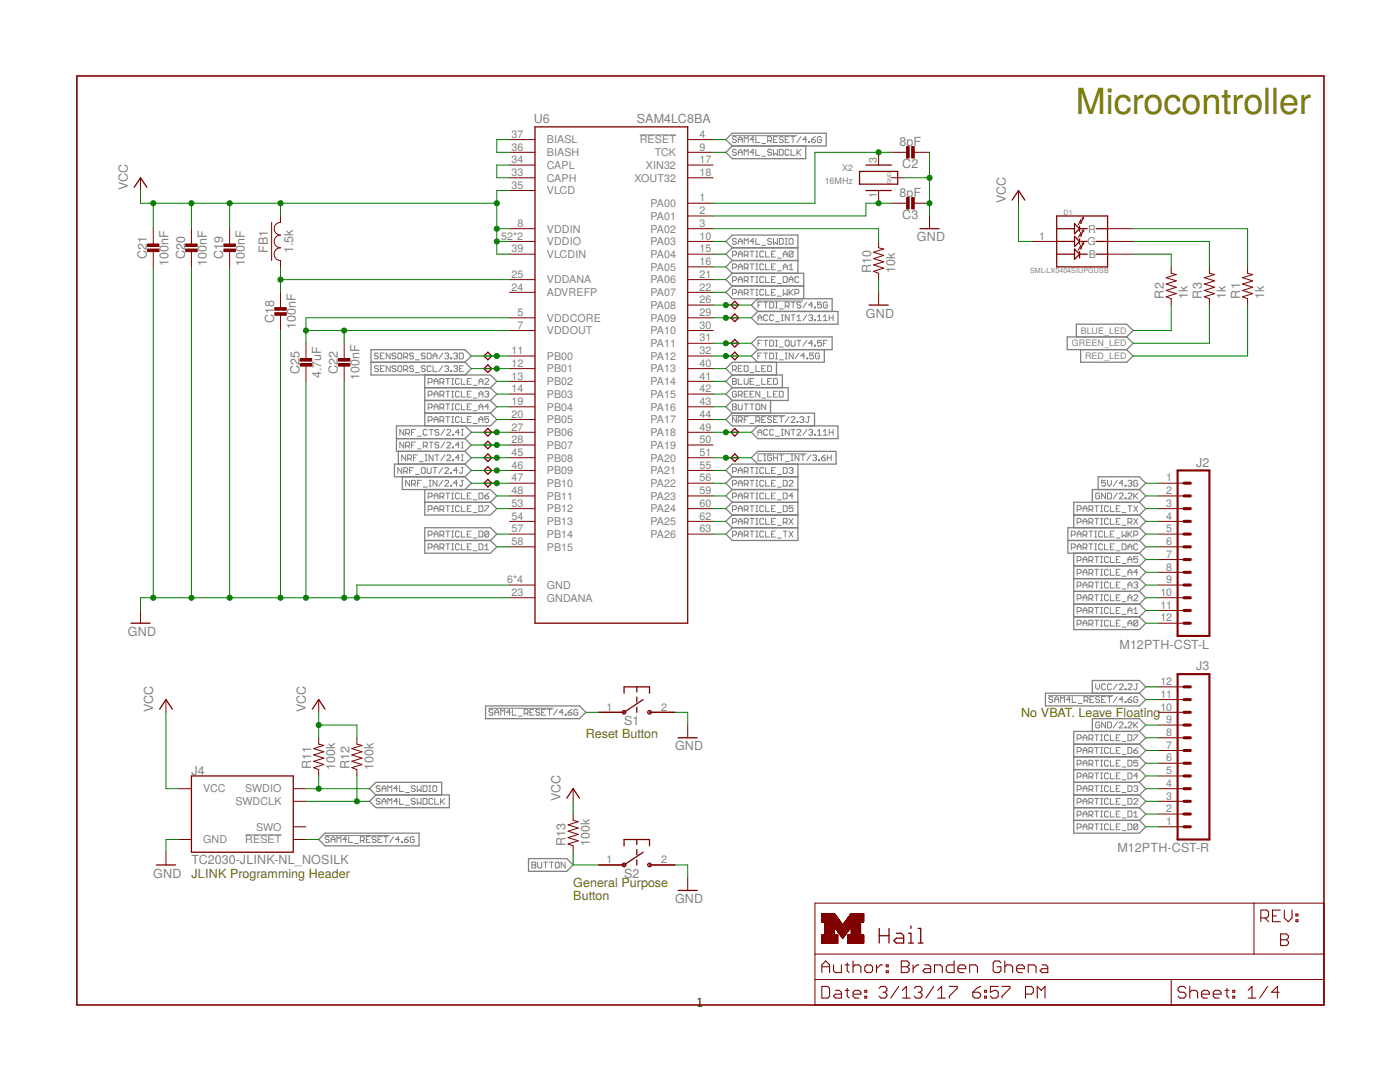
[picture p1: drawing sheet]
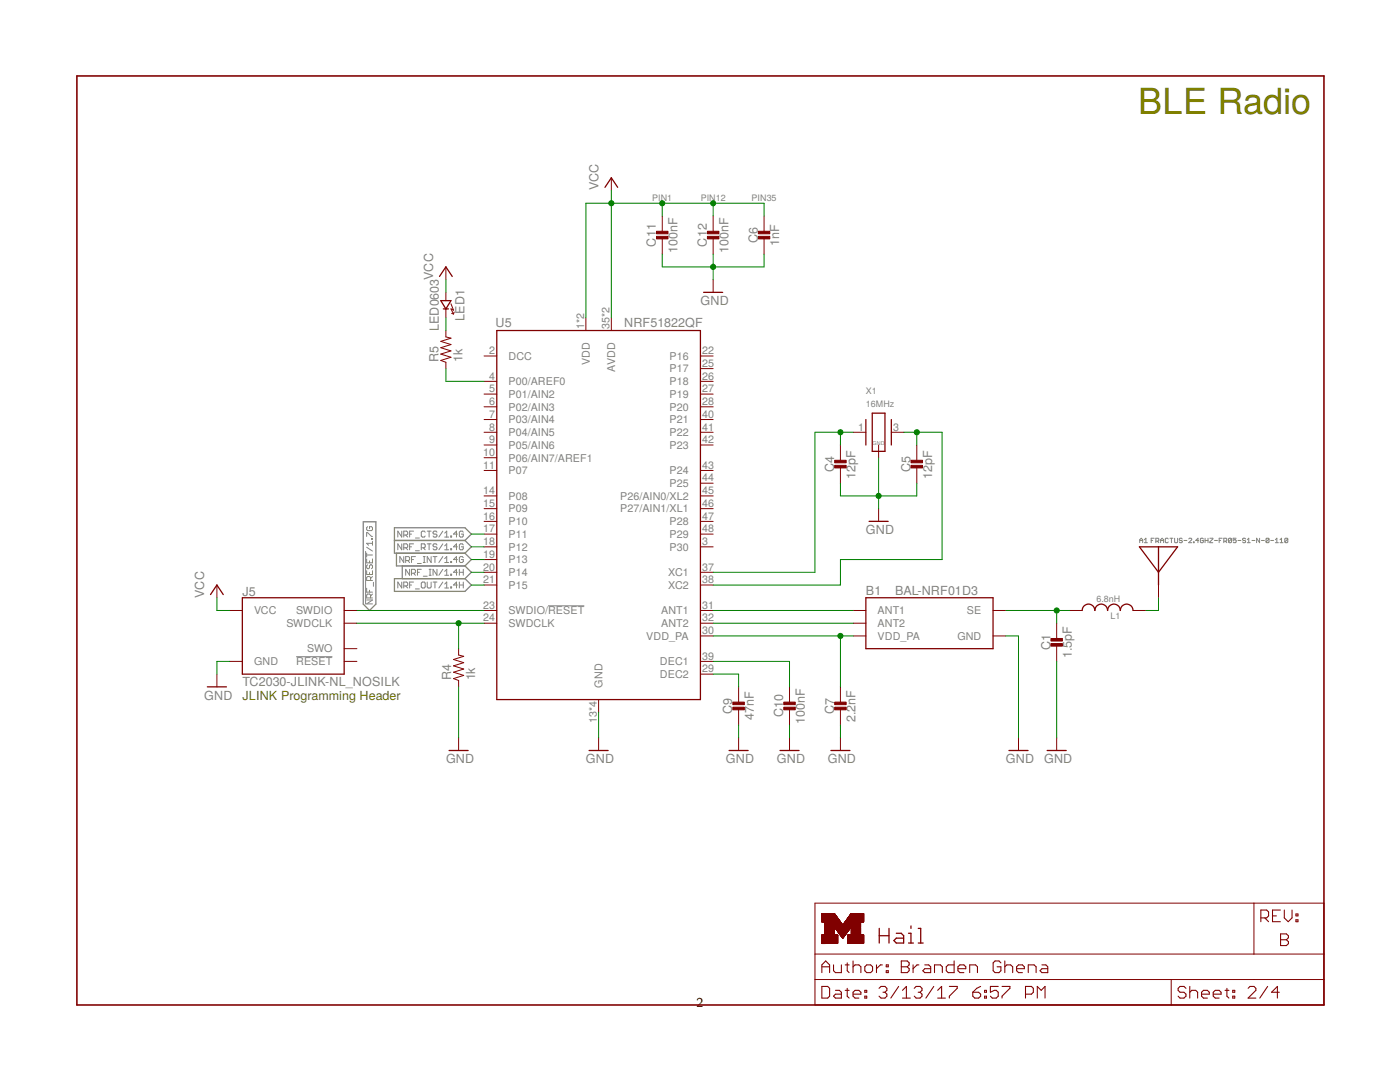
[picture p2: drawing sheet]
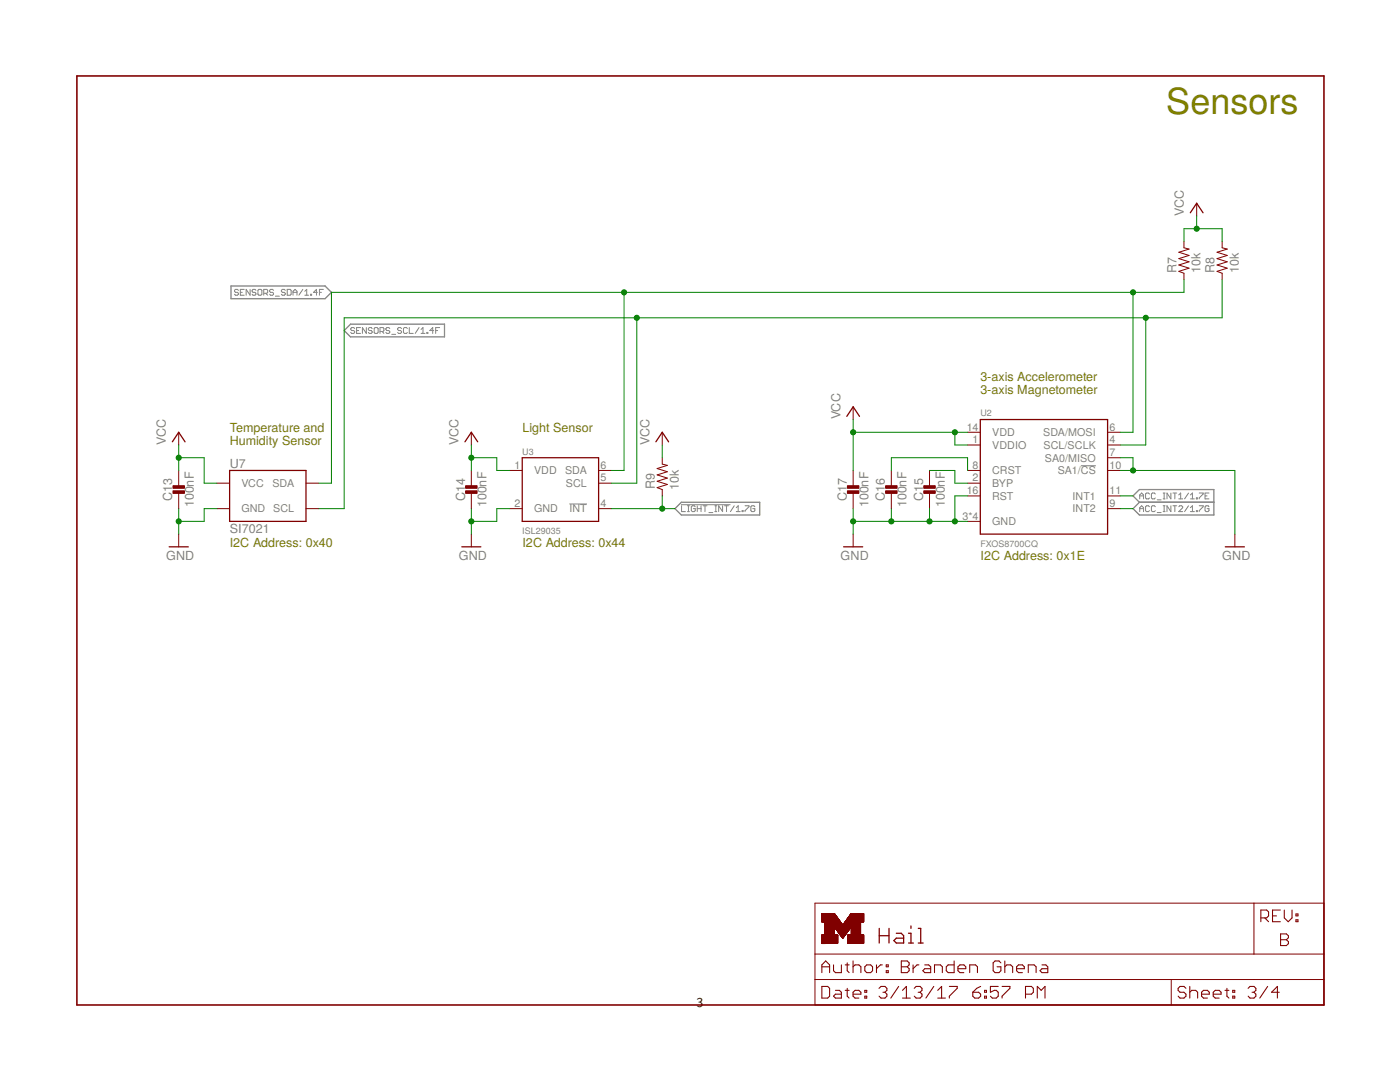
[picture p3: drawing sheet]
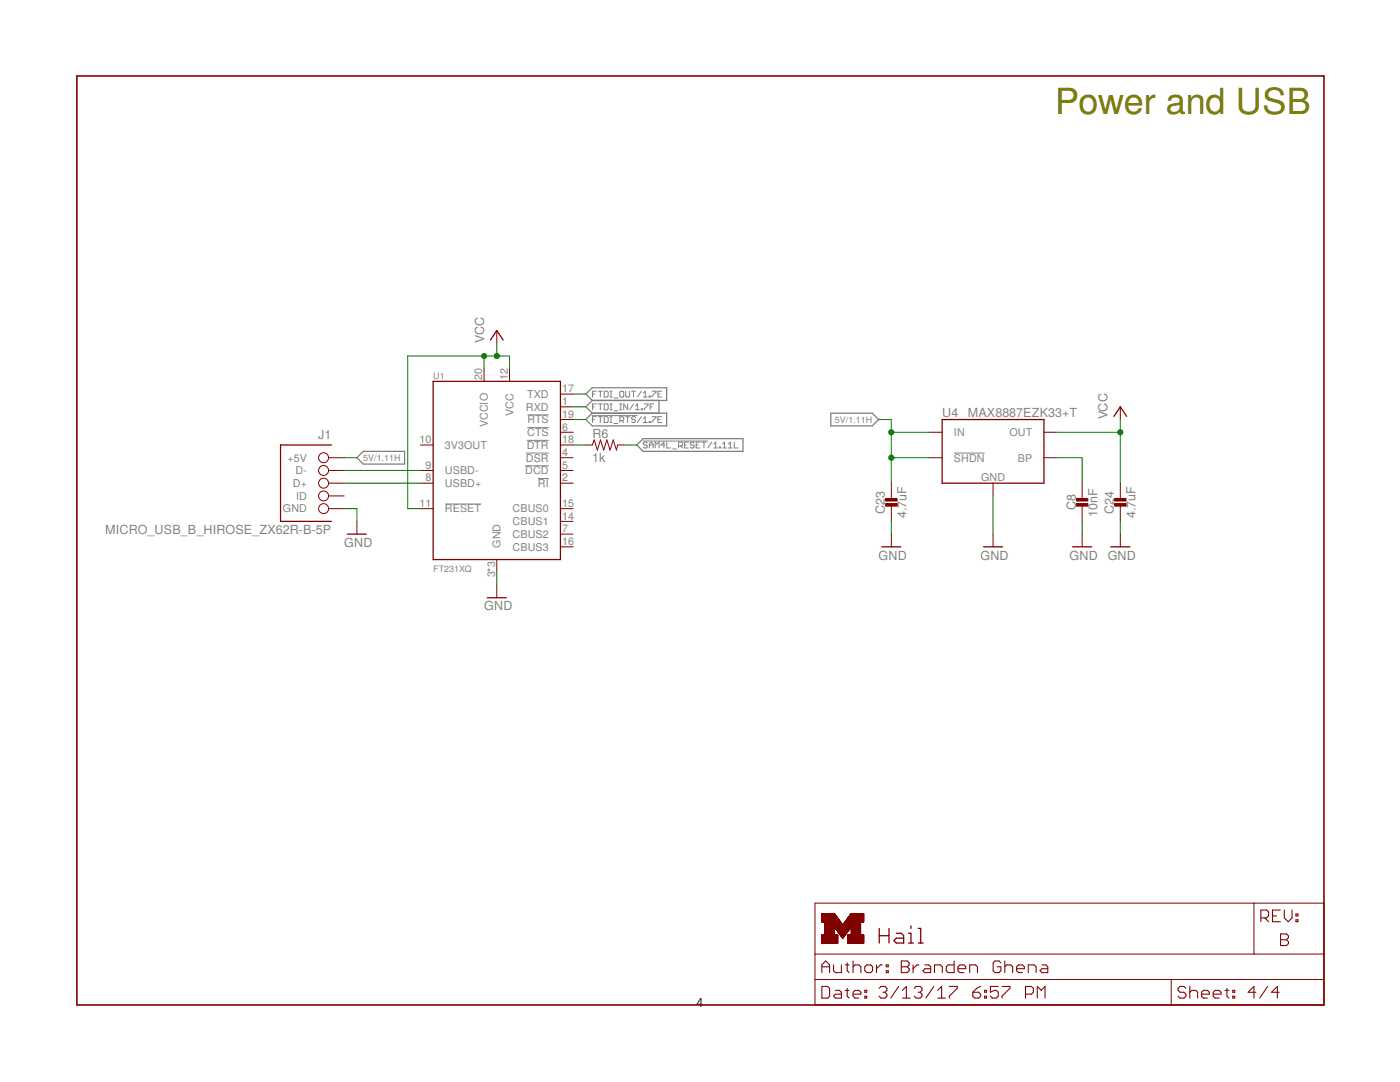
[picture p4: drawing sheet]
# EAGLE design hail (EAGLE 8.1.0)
AUTHOR: Branden Ghena; REV: B; TITLE: Hail

## Sheet 1 of 4: Microcontroller
FRAME4 (LETTER_L_UMICH): HEIGHT: 8.5in; WIDTH: 11in
FRAME5 (LETTER_L_UMICH): HEIGHT: 8.5in; WIDTH: 11in

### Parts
C2  8pF  CAPACITOR0402_CAP  [0402_CAP]
C3  8pF  CAPACITOR0402_CAP  [0402_CAP]
C18  100nF  CAPACITOR0402_CAP  [0402_CAP]
C19  100nF  CAPACITOR0402_CAP  [0402_CAP]
C20  100nF  CAPACITOR0402_CAP  [0402_CAP]
C21  100nF  CAPACITOR0402_CAP  [0402_CAP]
C22  100nF  CAPACITOR0402_CAP  [0402_CAP]
C25  4.7uF  CAPACITOR0402_CAP  [0402_CAP]
D1  SML-LX0404SIUPGUSB  [1MM_SQ_4PAD]
FB1  1.5k  FERRITE_BEAD0402  [0402_CAP]
J2  M12PTH-CST-L  [1X12-CASTELLATED]
J3  M12PTH-CST-R  [1X12-CASTELLATED]
J4  TC2030-JLINK-NL_NOSILK  [TC2030-IDC-NL_NOSILK]
R1  1k  RESISTOR0402_RES  [0402_RES]
R2  1k  RESISTOR0402_RES  [0402_RES]
R3  1k  RESISTOR0402_RES  [0402_RES]
R10  10k  RESISTOR0402_RES  [0402_RES]
R11  100k  RESISTOR0402_RES  [0402_RES]
R12  100k  RESISTOR0402_RES  [0402_RES]
R13  100k  RESISTOR0402_RES  [0402_RES]
S1  B3U-1000P  [B3U-1000P]
S2  B3U-1000P  [B3U-1000P]
TP1  TPB1,27  [B1,27]
TP2  TPB1,27  [B1,27]
TP3  TPB1,27  [B1,27]
TP4  TPB1,27  [B1,27]
TP5  TPB1,27  [B1,27]
TP6  TPB1,27  [B1,27]
TP7  TPB1,27  [B1,27]
TP8  TPB1,27  [B1,27]
TP9  TPB1,27  [B1,27]
TP10  TPB1,27  [B1,27]
TP11  TPB1,27  [B1,27]
TP12  TPB1,27  [B1,27]
TP13  TPB1,27  [B1,27]
U6  SAM4LC8BA  [QFN-64-9MM]
X2  16MHz  FH1600015  [FHXXX]

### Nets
5V: J2.1 ; also sheet 4
!FTDI_RTS: TP11.TP U6.26(PA08) ; also sheet 4
!LIGHT_INT: TP10.TP U6.51(PA20) ; also sheet 3
!NRF_RESET: U6.44(PA17) ; also sheet 2
!SAM4L_RESET: J3.11 J4.3(!RESET) S1.1 U6.4(!RESET) ; also sheet 4
ACC_INT1: TP8.TP U6.29(PA09) ; also sheet 3
ACC_INT2: TP9.TP U6.49(PA18) ; also sheet 3
BLUE_LED: R2.1 U6.41(PA14)
BUCK/LDO_N1: R10.2 U6.3(PA02)
BUTTON: R13.1 S2.1 U6.43(PA16)
FTDI_IN: TP13.TP U6.32(PA12) ; also sheet 4
FTDI_OUT: TP12.TP U6.31(PA11) ; also sheet 4
GND: C2.2 C3.2 C18.2 C19.2 C20.2 C21.2 C22.2 C25.2 J2.2 J3.9 J4.5(GND) R10.1 S1.2 S2.2 U6.6(GND) U6.23(GNDANA) U6.38(GND) U6.64(GND) U6.GND X2.2(GND) X2.4(GND) ; also sheet 2,3,4
GREEN_LED: R3.1 U6.42(PA15)
N$7: D1.3(B) R2.2
N$8: D1.4(G) R3.2
N$9: D1.2(R) R1.2
N$15: U6.36(BIASH) U6.37(BIASL)
N$18: U6.33(CAPH) U6.34(CAPL)
N$20: C18.1 FB1.1 U6.25(VDDANA)
N$22: C22.1 C25.1 U6.5(VDDCORE) U6.7(VDDOUT)
NRF_CTS: TP1.TP U6.27(PB06) ; also sheet 2
NRF_IN: TP5.TP U6.47(PB10) ; also sheet 2
NRF_INT: TP3.TP U6.45(PB08) ; also sheet 2
NRF_OUT: TP4.TP U6.46(PB09) ; also sheet 2
NRF_RTS: TP2.TP U6.28(PB07) ; also sheet 2
PARTICLE_A0: J2.12 U6.15(PA04)
PARTICLE_A1: J2.11 U6.16(PA05)
PARTICLE_A2: J2.10 U6.13(PB02)
PARTICLE_A3: J2.9 U6.14(PB03)
PARTICLE_A4: J2.8 U6.19(PB04)
PARTICLE_A5: J2.7 U6.20(PB05)
PARTICLE_D0: J3.1 U6.57(PB14)
PARTICLE_D1: J3.2 U6.58(PB15)
PARTICLE_D2: J3.3 U6.56(PA22)
PARTICLE_D3: J3.4 U6.55(PA21)
PARTICLE_D4: J3.5 U6.59(PA23)
PARTICLE_D5: J3.6 U6.60(PA24)
PARTICLE_D6: J3.7 U6.48(PB11)
PARTICLE_D7: J3.8 U6.53(PB12)
PARTICLE_DAC: J2.6 U6.21(PA06)
PARTICLE_RX: J2.4 U6.62(PA25)
PARTICLE_TX: J2.3 U6.63(PA26)
PARTICLE_WKP: J2.5 U6.22(PA07)
RED_LED: R1.1 U6.40(PA13)
SAM4L_SWDCLK: J4.4(SWDCLK) R12.1 U6.9(TCK)
SAM4L_SWDIO: J4.2(SWDIO) R11.1 U6.10(PA03)
SAM4L_XIN1: C2.1 U6.1(PA00) X2.3
SAM4L_XOUT1: C3.1 U6.2(PA01) X2.1
SENSORS_SCL: TP7.TP U6.12(PB01) ; also sheet 3
SENSORS_SDA: TP6.TP U6.11(PB00) ; also sheet 3
VCC: C19.1 C20.1 C21.1 D1.1(VDD) FB1.2 J3.12 J4.1(VCC) R11.2 R12.2 R13.2 U6.8(VDDIN) U6.35(VLCD) U6.39(VLCDIN) U6.52(VDDIO) U6.61(VDDIO) ; also sheet 2,3,4
Unconnected: J3.10 J4.6(SWO) U6.17(XIN32) U6.18(XOUT32) U6.30(PA10) U6.50(PA19) U6.54(PB13)

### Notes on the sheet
- Microcontroller
- No VBAT. Leave Floating
- Reset Button
- JLINK Programming Header
- General Purpose
  Button

## Sheet 2 of 4: BLE Radio
FRAME2 (LETTER_L_UMICH): HEIGHT: 8.5in; WIDTH: 11in
FRAME3 (LETTER_L_UMICH): HEIGHT: 8.5in; TITLE: Hail; WIDTH: 11in

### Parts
A1  FRACTUS-2.4GHZ-FR05-S1-N-0-110  [FRACTUS-ANTENNA-FR05-S1-N-0-110]
B1  BAL-NRF01D3  [BAL-NRF01D3]
C1  1.5pF  CAPACITOR0402_CAP  [0402_CAP]
C4  12pF  CAPACITOR0402_CAP  [0402_CAP]
C5  12pF  CAPACITOR0402_CAP  [0402_CAP]
C6  1nF  CAPACITOR0402_CAP  [0402_CAP]
C7  2.2nF  CAPACITOR0402_CAP  [0402_CAP]
C9  47nF  CAPACITOR0402_CAP  [0402_CAP]
C10  100nF  CAPACITOR0402_CAP  [0402_CAP]
C11  100nF  CAPACITOR0402_CAP  [0402_CAP]
C12  100nF  CAPACITOR0402_CAP  [0402_CAP]
J5  TC2030-JLINK-NL_NOSILK  [TC2030-IDC-NL_NOSILK]
L1  6.8nH  INDUCTOR0402  [0402_CAP]
LED1  LED0603  [LED-0603]
R4  1k  RESISTOR0402_RES  [0402_RES]
R5  1k  RESISTOR0402_RES  [0402_RES]
U5  NRF51822QF  [QFN-48-6MM]
X1  16MHz  TXC-8Y  [TXC-8Y]

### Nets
!NRF_RESET: J5.2(SWDIO) U5.23(SWDIO/!RESET) ; also sheet 1
GND: B1.GND C1.2 C4.2 C5.2 C6.2 C7.2 C9.2 C10.2 C11.2 C12.2 J5.5(GND) R4.1 U5.13(GND) U5.33(GND) U5.34(GND) U5.GND X1.2(GND) X1.4(GND) ; also sheet 1,3,4
N$3: C10.1 U5.39(DEC1)
N$4: C9.1 U5.29(DEC2)
N$6: J5.4(SWDCLK) R4.2 U5.24(SWDCLK)
N$10: R5.1 U5.4(P00/AREF0)
N$11: LED1.C(CATHODE) R5.2
N$12: B1.ANT1 U5.31(ANT1)
N$13: B1.VCC(VDD_PA) C7.1 U5.30(VDD_PA)
N$14: B1.ANT2 U5.32(ANT2)
N$16: C4.1 U5.37(XC1) X1.1
N$17: C5.1 U5.38(XC2) X1.3
N$19: B1.SE C1.1 L1.1
N$21: A1.ANT(ANTENNA) L1.2
NRF_CTS: U5.17(P11) ; also sheet 1
NRF_IN: U5.20(P14) ; also sheet 1
NRF_INT: U5.19(P13) ; also sheet 1
NRF_OUT: U5.21(P15) ; also sheet 1
NRF_RTS: U5.18(P12) ; also sheet 1
VCC: C6.1 C11.1 C12.1 J5.1(VCC) LED1.A(ANODE) U5.1(VDD) U5.12(VDD) U5.35(AVDD) U5.36(AVDD) ; also sheet 1,3,4
Unconnected: J5.3(!RESET) J5.6(SWO) U5.2(DCC) U5.3(P30) U5.5(P01/AIN2) U5.6(P02/AIN3) U5.7(P03/AIN4) U5.8(P04/AIN5) U5.9(P05/AIN6) U5.10(P06/AIN7/AREF1) U5.11(P07) U5.14(P08) U5.15(P09) U5.16(P10) U5.22(P16) U5.25(P17) U5.26(P18) U5.27(P19) U5.28(P20) U5.40(P21) U5.41(P22) U5.42(P23) U5.43(P24) U5.44(P25) U5.45(P26/AIN0/XL2) U5.46(P27/AIN1/XL1) U5.47(P28) U5.48(P29)

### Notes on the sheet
- BLE Radio
- PIN1 | PIN12 | PIN35
- JLINK Programming Header

## Sheet 3 of 4: Sensors
FRAME6 (LETTER_L_UMICH): HEIGHT: 8.5in; TITLE: Hail; WIDTH: 11in

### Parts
C13  100nF  CAPACITOR0402_CAP  [0402_CAP]
C14  100nF  CAPACITOR0402_CAP  [0402_CAP]
C15  100nF  CAPACITOR0402_CAP  [0402_CAP]
C16  100nF  CAPACITOR0402_CAP  [0402_CAP]
C17  100nF  CAPACITOR0402_CAP  [0402_CAP]
R7  10k  RESISTOR0402_RES  [0402_RES]
R8  10k  RESISTOR0402_RES  [0402_RES]
R9  10k  RESISTOR0402_RES  [0402_RES]
U2  FXOS8700CQ  [QFN-16-3MM]
U3  ISL29035  [ODFN-6-1.5MMX1.6MM]
U7  SI7021  [DFN-6/3MM]

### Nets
!LIGHT_INT: R9.1 U3.4(!INT) ; also sheet 1
ACC_INT1: U2.11(INT1) ; also sheet 1
ACC_INT2: U2.9(INT2) ; also sheet 1
GND: C13.2 C14.2 C15.2 C16.2 C17.2 U2.3(GND) U2.5(GND) U2.7(SA0/MISO) U2.10(SA1/!CS) U2.12(GND) U2.13(GND) U2.16(RST) U3.2(GND) U7.2(GND) ; also sheet 1,2,4
N$26: C15.1 U2.2(BYP)
N$27: C16.1 U2.8(CRST)
SENSORS_SCL: R8.1 U2.4(SCL/SCLK) U3.5(SCL) U7.6(SCL) ; also sheet 1
SENSORS_SDA: R7.1 U2.6(SDA/MOSI) U3.6(SDA) U7.1(SDA) ; also sheet 1
VCC: C13.1 C14.1 C17.1 R7.2 R8.2 R9.2 U2.1(VDDIO) U2.14(VDD) U3.1(VDD) U7.5(VCC) ; also sheet 1,2,4

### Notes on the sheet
- Sensors
- 3-axis Accelerometer
  3-axis Magnetometer
- Light Sensor
- Temperature and
  Humidity Sensor
- I2C Address: 0x40 | I2C Address: 0x44
- I2C Address: 0x1E

## Sheet 4 of 4: Power and USB
FRAME1 (LETTER_L_UMICH): HEIGHT: 8.5in; TITLE: Hail; WIDTH: 11in

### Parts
C8  10nF  CAPACITOR0402_CAP  [0402_CAP]
C23  4.7uF  CAPACITOR0402_CAP  [0402_CAP]
C24  4.7uF  CAPACITOR0402_CAP  [0402_CAP]
J1  MICRO_USB_B_HIROSE_ZX62R-B-5P  [USB_MICRO_B-HIROSE-ZX62R-B-5P]
R6  1k  RESISTOR0402_RES  [0402_RES]
U1  FT231XQ  [QFN-20-4MM]
U4  MAX8887EZK33+T  [SOT-23-5]

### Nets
5V: C23.1 J1.1(+5V) U4.1(IN) U4.3(!SHDN) ; also sheet 1
!FTDI_RTS: U1.19(!RTS) ; also sheet 1
!SAM4L_RESET: R6.2 ; also sheet 1
FTDI_IN: U1.1(RXD) ; also sheet 1
FTDI_OUT: U1.17(TXD) ; also sheet 1
GND: C8.2 C23.2 C24.2 J1.5(GND) U1.3(GND) U1.13(GND) U1.GND U4.2(GND) ; also sheet 1,2,3
N$1: J1.2(D-) U1.9(USBD-)
N$2: J1.3(D+) U1.8(USBD+)
N$5: C8.1 U4.4(BP)
N$24: R6.1 U1.18(!DTR)
VCC: C24.1 U1.11(!RESET) U1.12(VCC) U1.20(VCCIO) U4.5(OUT) ; also sheet 1,2,3
Unconnected: J1.4(ID) U1.2(!RI) U1.4(!DSR) U1.5(!DCD) U1.6(!CTS) U1.7(CBUS2) U1.10(3V3OUT) U1.14(CBUS1) U1.15(CBUS0) U1.16(CBUS3)

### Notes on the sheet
- Power and USB

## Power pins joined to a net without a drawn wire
ADVREFP: U6.24(ADVREFP)
